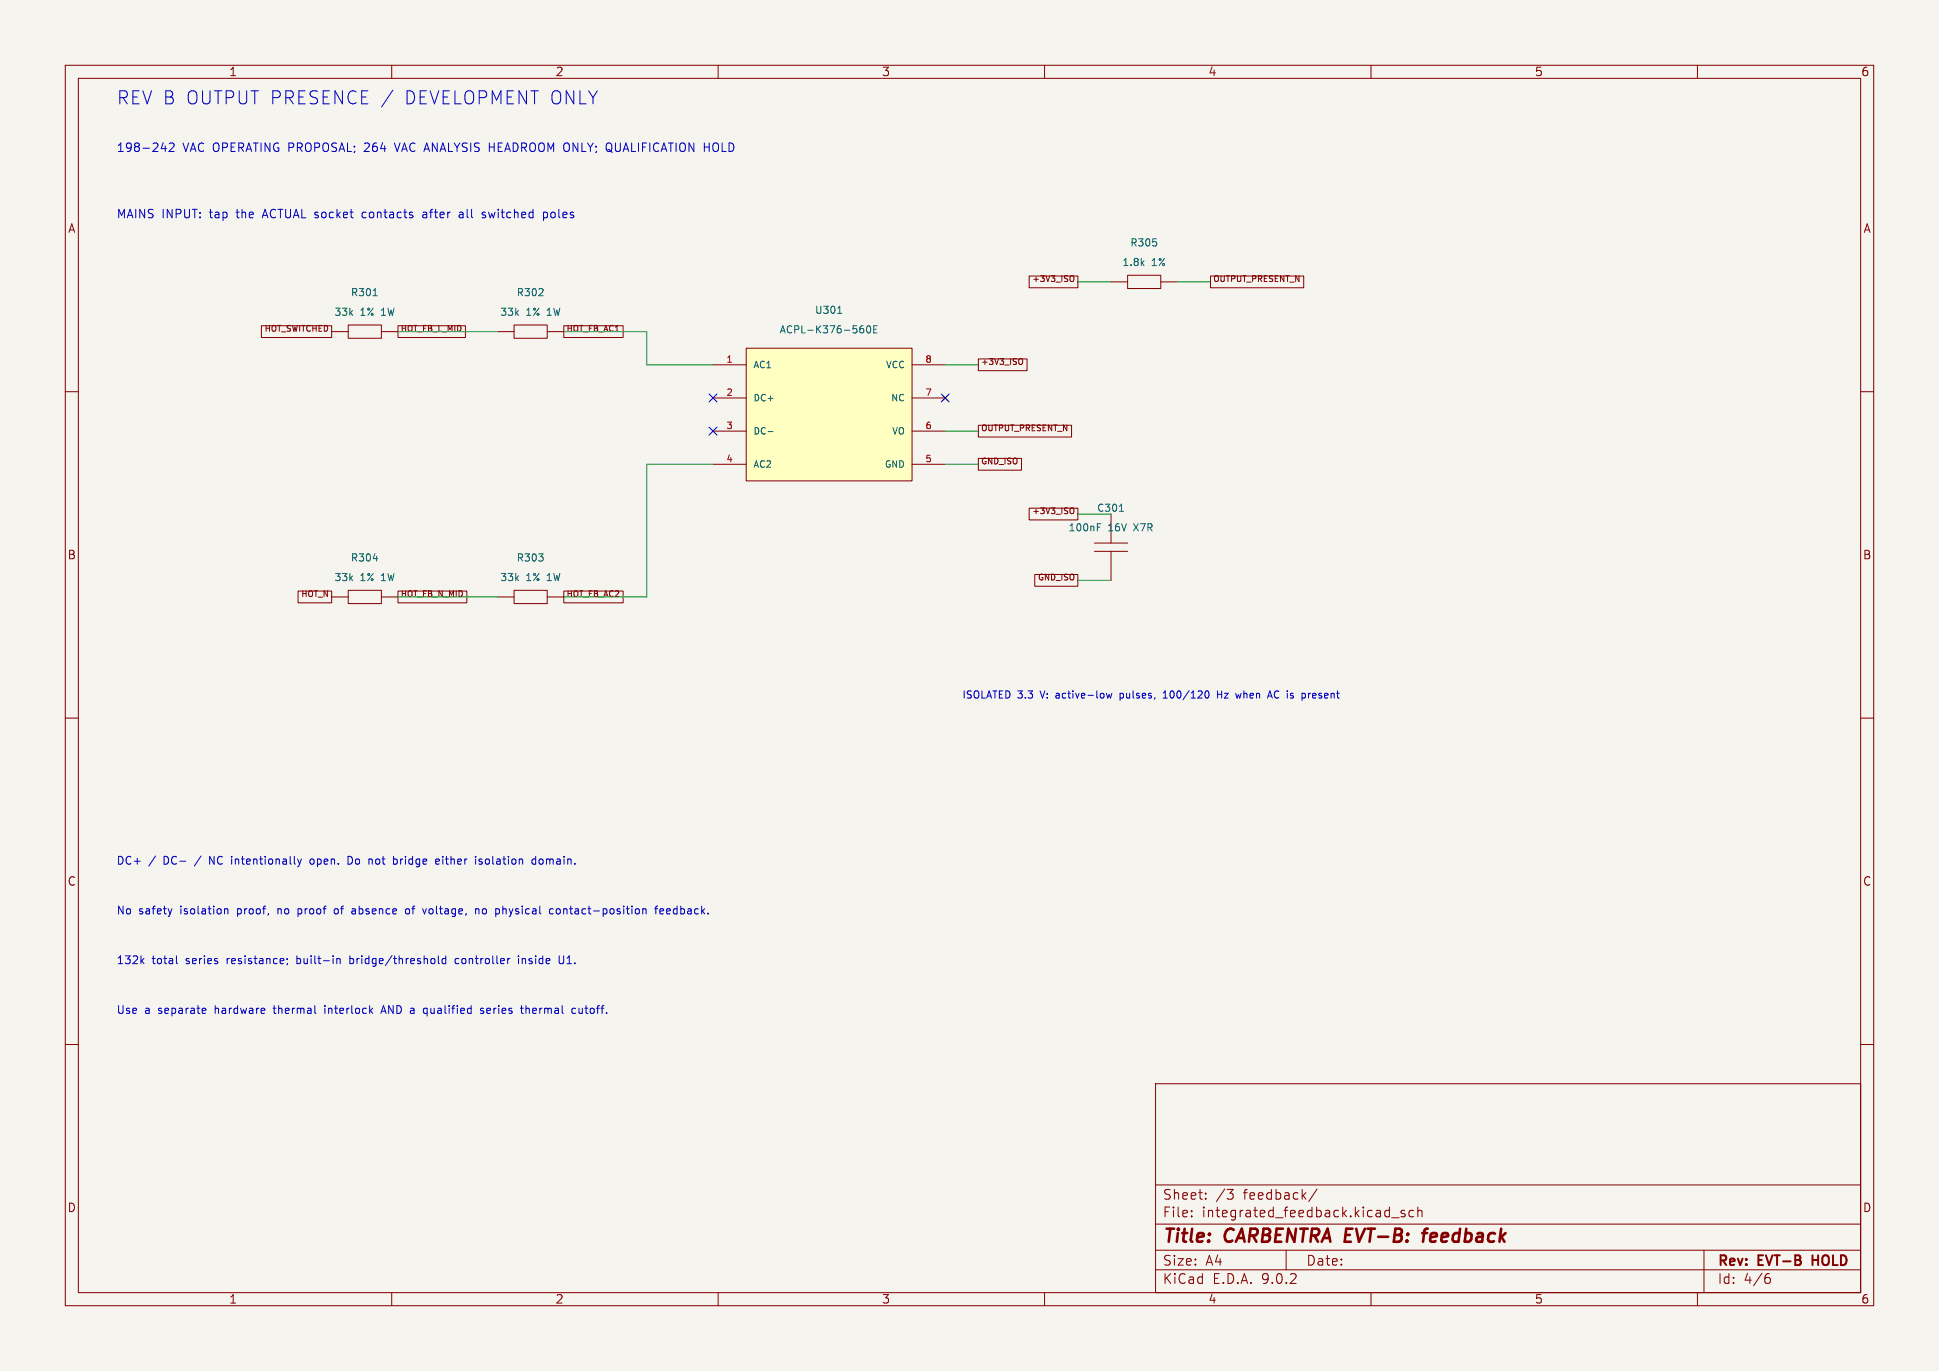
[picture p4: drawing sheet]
(kicad_sch (version 20250114) (generator "eeschema") (paper "A4") (title_block (title "CARBENTRA EVT-B: feedback") (rev "EVT-B HOLD")) (lib_symbols (symbol "Integrated_feedback:R_H" (pin_names (offset 1.016) (hide yes)) (pin_numbers (hide yes)) (in_bom yes) (on_board yes) (property "Reference" "U" (at 0 15.24 0) (effects (font (size 1.27 1.27)))) (property "Value" "R_H" (at 0 12.7 0) (effects (font (size 1.27 1.27)))) (symbol "R_H_0_1" (rectangle (start -2.54 1.016) (end 2.54 -1.016) (stroke (width 0) (type default)) (fill (type none)))) (symbol "R_H_1_1" (pin passive line (at -5.08 0 0) (length 2.54) (name "1" (effects (font (size 1 1)))) (number "1" (effects (font (size 1 1))))) (pin passive line (at 5.08 0 180) (length 2.54) (name "2" (effects (font (size 1 1)))) (number "2" (effects (font (size 1 1))))))) (symbol "Integrated_feedback:C_V" (pin_names (offset 1.016) (hide yes)) (pin_numbers (hide yes)) (in_bom yes) (on_board yes) (property "Reference" "U" (at 0 15.24 0) (effects (font (size 1.27 1.27)))) (property "Value" "C_V" (at 0 12.7 0) (effects (font (size 1.27 1.27)))) (symbol "C_V_0_1" (polyline (pts (xy -2.54 -0.635) (xy 2.54 -0.635)) (stroke (width 0) (type default)) (fill (type none))) (polyline (pts (xy -2.54 0.635) (xy 2.54 0.635)) (stroke (width 0) (type default)) (fill (type none)))) (symbol "C_V_1_1" (pin passive line (at 0 5.08 270) (length 4.445) (name "1" (effects (font (size 1 1)))) (number "1" (effects (font (size 1 1))))) (pin passive line (at 0 -5.08 90) (length 4.445) (name "2" (effects (font (size 1 1)))) (number "2" (effects (font (size 1 1))))))) (symbol "Integrated_feedback:WIRE" (pin_names (offset 1.016) (hide yes)) (pin_numbers (hide yes)) (in_bom yes) (on_board yes) (property "Reference" "U" (at 0 15.24 0) (effects (font (size 1.27 1.27)))) (property "Value" "WIRE" (at 0 12.7 0) (effects (font (size 1.27 1.27)))) (symbol "WIRE_0_1" (circle (center 1.27 0) (radius 1.27) (stroke (width 0) (type default)) (fill (type none)))) (symbol "WIRE_1_1" (pin passive line (at 5.08 0 180) (length 2.54) (name "1" (effects (font (size 1 1)))) (number "1" (effects (font (size 1 1))))))) (symbol "Integrated_feedback:HEADER3" (pin_names (offset 1.016)) (pin_numbers) (in_bom yes) (on_board yes) (property "Reference" "U" (at 0 15.24 0) (effects (font (size 1.27 1.27)))) (property "Value" "HEADER3" (at 0 12.7 0) (effects (font (size 1.27 1.27)))) (symbol "HEADER3_0_1" (rectangle (start -2.54 5.08) (end 2.54 -5.08) (stroke (width 0) (type default)) (fill (type background)))) (symbol "HEADER3_1_1" (pin passive line (at -7.62 2.54 0) (length 5.08) (name "3V3" (effects (font (size 1 1)))) (number "1" (effects (font (size 1 1))))) (pin passive line (at -7.62 0 0) (length 5.08) (name "GND" (effects (font (size 1 1)))) (number "2" (effects (font (size 1 1))))) (pin passive line (at -7.62 -2.54 0) (length 5.08) (name "OUT_N" (effects (font (size 1 1)))) (number "3" (effects (font (size 1 1))))))) (symbol "Integrated_feedback:ACPL_K376" (pin_names (offset 1.016)) (pin_numbers) (in_bom yes) (on_board yes) (property "Reference" "U" (at 0 15.24 0) (effects (font (size 1.27 1.27)))) (property "Value" "ACPL_K376" (at 0 12.7 0) (effects (font (size 1.27 1.27)))) (symbol "ACPL_K376_0_1" (rectangle (start -12.7 10.16) (end 12.7 -10.16) (stroke (width 0) (type default)) (fill (type background)))) (symbol "ACPL_K376_1_1" (pin passive line (at -17.78 7.62 0) (length 5.08) (name "AC1" (effects (font (size 1 1)))) (number "1" (effects (font (size 1 1))))) (pin passive line (at -17.78 2.54 0) (length 5.08) (name "DC+" (effects (font (size 1 1)))) (number "2" (effects (font (size 1 1))))) (pin passive line (at -17.78 -2.54 0) (length 5.08) (name "DC-" (effects (font (size 1 1)))) (number "3" (effects (font (size 1 1))))) (pin passive line (at -17.78 -7.62 0) (length 5.08) (name "AC2" (effects (font (size 1 1)))) (number "4" (effects (font (size 1 1))))) (pin power_in line (at 17.78 -7.62 180) (length 5.08) (name "GND" (effects (font (size 1 1)))) (number "5" (effects (font (size 1 1))))) (pin open_collector line (at 17.78 -2.54 180) (length 5.08) (name "VO" (effects (font (size 1 1)))) (number "6" (effects (font (size 1 1))))) (pin no_connect line (at 17.78 2.54 180) (length 5.08) (name "NC" (effects (font (size 1 1)))) (number "7" (effects (font (size 1 1))))) (pin power_in line (at 17.78 7.62 180) (length 5.08) (name "VCC" (effects (font (size 1 1)))) (number "8" (effects (font (size 1 1))))))) (symbol "Integrated_feedback:SupplyFlag" (pin_names (offset 0) (hide yes)) (pin_numbers (hide yes)) (in_bom no) (on_board no) (property "Reference" "#FLG" (at 0 0 0) (effects (font (size 1 1)) (hide yes))) (property "Value" "External supply" (at 0 3 0) (effects (font (size 1 1)))) (symbol "SupplyFlag_1_1" (pin power_out line (at 0 0 90) (length 0) (name "pwr" (effects (font (size 1 1)))) (number "1" (effects (font (size 1 1)))))))) (symbol (lib_id "Integrated_feedback:R_H") (at 55.88 50.8 0) (unit 1) (in_bom yes) (on_board yes) (property "Reference" "R301" (at 55.88 44.8 0) (effects (font (size 1.1 1.1)))) (property "Value" "33k 1% 1W" (at 55.88 47.8 0) (effects (font (size 1.1 1.1)))) (property "Footprint" "Feedback:PR01_P10.16" (at 55.88 50.8 0) (effects (font (size 1.1 1.1)) (hide yes))) (property "Datasheet" "https://www.vishay.com/docs/28729/pr010203.pdf" (at 55.88 50.8 0) (effects (font (size 1.1 1.1)) (hide yes))) (pin "1") (pin "2")) (symbol (lib_id "Integrated_feedback:R_H") (at 81.28 50.8 0) (unit 1) (in_bom yes) (on_board yes) (property "Reference" "R302" (at 81.28 44.8 0) (effects (font (size 1.1 1.1)))) (property "Value" "33k 1% 1W" (at 81.28 47.8 0) (effects (font (size 1.1 1.1)))) (property "Footprint" "Feedback:PR01_P10.16" (at 81.28 50.8 0) (effects (font (size 1.1 1.1)) (hide yes))) (property "Datasheet" "https://www.vishay.com/docs/28729/pr010203.pdf" (at 81.28 50.8 0) (effects (font (size 1.1 1.1)) (hide yes))) (pin "1") (pin "2")) (symbol (lib_id "Integrated_feedback:R_H") (at 81.28 91.44 0) (unit 1) (in_bom yes) (on_board yes) (property "Reference" "R303" (at 81.28 85.44 0) (effects (font (size 1.1 1.1)))) (property "Value" "33k 1% 1W" (at 81.28 88.44 0) (effects (font (size 1.1 1.1)))) (property "Footprint" "Feedback:PR01_P10.16" (at 81.28 91.44 0) (effects (font (size 1.1 1.1)) (hide yes))) (property "Datasheet" "https://www.vishay.com/docs/28729/pr010203.pdf" (at 81.28 91.44 0) (effects (font (size 1.1 1.1)) (hide yes))) (pin "1") (pin "2")) (symbol (lib_id "Integrated_feedback:R_H") (at 55.88 91.44 0) (unit 1) (in_bom yes) (on_board yes) (property "Reference" "R304" (at 55.88 85.44 0) (effects (font (size 1.1 1.1)))) (property "Value" "33k 1% 1W" (at 55.88 88.44 0) (effects (font (size 1.1 1.1)))) (property "Footprint" "Feedback:PR01_P10.16" (at 55.88 91.44 0) (effects (font (size 1.1 1.1)) (hide yes))) (property "Datasheet" "https://www.vishay.com/docs/28729/pr010203.pdf" (at 55.88 91.44 0) (effects (font (size 1.1 1.1)) (hide yes))) (pin "1") (pin "2")) (symbol (lib_id "Integrated_feedback:ACPL_K376") (at 127 63.5 0) (unit 1) (in_bom yes) (on_board yes) (property "Reference" "U301" (at 127 47.5 0) (effects (font (size 1.1 1.1)))) (property "Value" "ACPL-K376-560E" (at 127 50.5 0) (effects (font (size 1.1 1.1)))) (property "Footprint" "Feedback:SSO8_ACPL_K376" (at 127 63.5 0) (effects (font (size 1.1 1.1)) (hide yes))) (property "Datasheet" "https://docs.broadcom.com/doc/AV02-2153EN" (at 127 63.5 0) (effects (font (size 1.1 1.1)) (hide yes))) (pin "1") (pin "2") (pin "3") (pin "4") (pin "5") (pin "6") (pin "7") (pin "8")) (no_connect (at 109.22 60.96)) (no_connect (at 109.22 66.04)) (no_connect (at 144.78 60.96)) (symbol (lib_id "Integrated_feedback:R_H") (at 175.26 43.18 0) (unit 1) (in_bom yes) (on_board yes) (property "Reference" "R305" (at 175.26 37.18 0) (effects (font (size 1.1 1.1)))) (property "Value" "1.8k 1%" (at 175.26 40.18 0) (effects (font (size 1.1 1.1)))) (property "Footprint" "Resistor_SMD:R_0603_1608Metric" (at 175.26 43.18 0) (effects (font (size 1.1 1.1)) (hide yes))) (property "Datasheet" "https://www.yageo.com/en/ProductSearch" (at 175.26 43.18 0) (effects (font (size 1.1 1.1)) (hide yes))) (pin "1") (pin "2")) (symbol (lib_id "Integrated_feedback:C_V") (at 170.18 83.82 0) (unit 1) (in_bom yes) (on_board yes) (property "Reference" "C301" (at 170.18 77.82 0) (effects (font (size 1.1 1.1)))) (property "Value" "100nF 16V X7R" (at 170.18 80.82 0) (effects (font (size 1.1 1.1)))) (property "Footprint" "Capacitor_SMD:C_0603_1608Metric" (at 170.18 83.82 0) (effects (font (size 1.1 1.1)) (hide yes))) (property "Datasheet" "https://www.murata.com/en-us/products/productdetail?partno=GRM188R71C104KA01D" (at 170.18 83.82 0) (effects (font (size 1.1 1.1)) (hide yes))) (pin "1") (pin "2")) (wire (pts (xy 60.96 50.8) (xy 76.2 50.8)) (stroke (width 0) (type default))) (wire (pts (xy 60.96 91.44) (xy 76.2 91.44)) (stroke (width 0) (type default))) (wire (pts (xy 86.36 50.8) (xy 99.06 50.8)) (stroke (width 0) (type default))) (wire (pts (xy 99.06 50.8) (xy 99.06 55.88)) (stroke (width 0) (type default))) (wire (pts (xy 99.06 55.88) (xy 109.22 55.88)) (stroke (width 0) (type default))) (wire (pts (xy 86.36 91.44) (xy 99.06 91.44)) (stroke (width 0) (type default))) (wire (pts (xy 99.06 91.44) (xy 99.06 71.12)) (stroke (width 0) (type default))) (wire (pts (xy 99.06 71.12) (xy 109.22 71.12)) (stroke (width 0) (type default))) (wire (pts (xy 144.78 71.12) (xy 149.86 71.12)) (stroke (width 0) (type default))) (global_label "GND_ISO" (shape passive) (at 149.86 71.12 0) (effects (font (size 0.9 0.9)) (justify left bottom))) (wire (pts (xy 144.78 66.04) (xy 149.86 66.04)) (stroke (width 0) (type default))) (global_label "OUTPUT_PRESENT_N" (shape passive) (at 149.86 66.04 0) (effects (font (size 0.9 0.9)) (justify left bottom))) (wire (pts (xy 144.78 55.88) (xy 149.86 55.88)) (stroke (width 0) (type default))) (global_label "+3V3_ISO" (shape passive) (at 149.86 55.88 0) (effects (font (size 0.9 0.9)) (justify left bottom))) (wire (pts (xy 170.18 43.18) (xy 165.1 43.18)) (stroke (width 0) (type default))) (global_label "+3V3_ISO" (shape passive) (at 165.1 43.18 0) (effects (font (size 0.9 0.9)) (justify right bottom))) (wire (pts (xy 180.34 43.18) (xy 185.42 43.18)) (stroke (width 0) (type default))) (global_label "OUTPUT_PRESENT_N" (shape passive) (at 185.42 43.18 0) (effects (font (size 0.9 0.9)) (justify left bottom))) (wire (pts (xy 170.18 78.74) (xy 165.1 78.74)) (stroke (width 0) (type default))) (global_label "+3V3_ISO" (shape passive) (at 165.1 78.74 0) (effects (font (size 0.9 0.9)) (justify right bottom))) (wire (pts (xy 170.18 88.9) (xy 165.1 88.9)) (stroke (width 0) (type default))) (global_label "GND_ISO" (shape passive) (at 165.1 88.9 0) (effects (font (size 0.9 0.9)) (justify right bottom))) (global_label "HOT_FB_L_MID" (shape passive) (at 60.96 50.8 0) (effects (font (size 0.9 0.9)) (justify left bottom))) (global_label "HOT_FB_AC1" (shape passive) (at 86.36 50.8 0) (effects (font (size 0.9 0.9)) (justify left bottom))) (global_label "HOT_FB_N_MID" (shape passive) (at 60.96 91.44 0) (effects (font (size 0.9 0.9)) (justify left bottom))) (global_label "HOT_FB_AC2" (shape passive) (at 86.36 91.44 0) (effects (font (size 0.9 0.9)) (justify left bottom))) (text "REV B OUTPUT PRESENCE / DEVELOPMENT ONLY" (at 17.78 15.24 0) (effects (font (size 2 2)) (justify left))) (text "198-242 VAC OPERATING PROPOSAL; 264 VAC ANALYSIS HEADROOM ONLY; QUALIFICATION HOLD" (at 17.78 22.86 0) (effects (font (size 1.3 1.3)) (justify left))) (text "MAINS INPUT: tap the ACTUAL socket contacts after all switched poles" (at 17.78 33.02 0) (effects (font (size 1.3 1.3)) (justify left))) (text "ISOLATED 3.3 V: active-low pulses, 100/120 Hz when AC is present" (at 147.32 106.68 0) (effects (font (size 1.1 1.1)) (justify left))) (text "DC+ / DC- / NC intentionally open. Do not bridge either isolation domain." (at 17.78 132.08 0) (effects (font (size 1.2 1.2)) (justify left))) (text "No safety isolation proof, no proof of absence of voltage, no physical contact-position feedback." (at 17.78 139.7 0) (effects (font (size 1.2 1.2)) (justify left))) (text "132k total series resistance; built-in bridge/threshold controller inside U1." (at 17.78 147.32 0) (effects (font (size 1.2 1.2)) (justify left))) (text "Use a separate hardware thermal interlock AND a qualified series thermal cutoff." (at 17.78 154.94 0) (effects (font (size 1.2 1.2)) (justify left))) (global_label "HOT_SWITCHED" (shape passive) (at 50.8 50.8 0) (effects (font (size .9 .9)) (justify right bottom))) (global_label "HOT_N" (shape passive) (at 50.8 91.44 0) (effects (font (size .9 .9)) (justify right bottom))))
